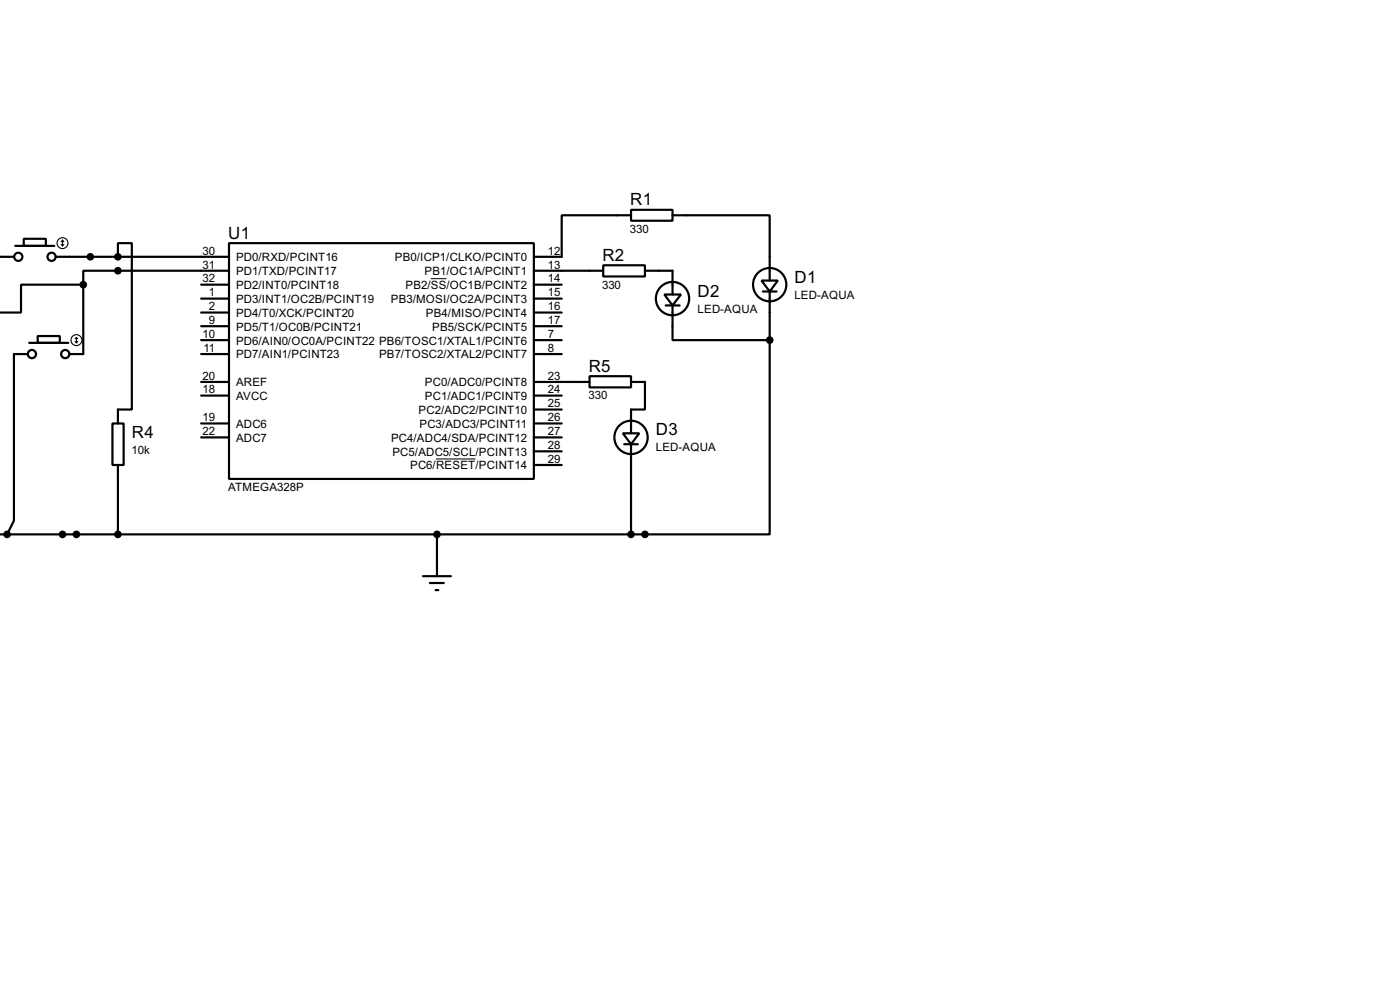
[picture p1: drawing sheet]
<svg xmlns="http://www.w3.org/2000/svg" width="256mm" height="180mm" viewBox="0 0 256 180" stroke-linecap="round" stroke-linejoin="round" font-family="sans-serif">
<g fill="none" stroke="#000" stroke-width=".4">
<path d="M115.6 38.4h7.6v2h-7.6zM115.6 39.4h-12.7v7.6h-5.1M123.2 39.4h17.8v12M-.1 47h2.7M2.8 45h7.2M4.4 43.7h4v1.3h-4zM10.2 47h31.8M15.3 52.1h-11.4v5.1h-3.9M15.3 52.1v12.7h-2.5M21.6 47v-2.5h2.6v30.5h-2.6v2.5M36.9 57.2h5.1M36.9 54.7h5.1"/>
<path d="M36.9 52.1h5.1M36.9 59.7h5.1M42 44.5h55.8v43.2h-55.8zM42 49.6h-26.7v2.5M97.8 49.6h12.7M97.8 57.2h5.1M97.8 54.7h5.1M97.8 52.1h5.1M97.8 59.7h5.1M110.5 48.6h7.7v2h-7.7zM118.2 49.6h5v4.3M121.7 53.9h3.1l-1.6 2z"/>
<path d="M122 55.9h2.5M123.2 55.9v6.4h17.8M139.5 51.4h3l-1.5 2zM139.8 53.4h2.5M141 53.4v8.9M5.1 64.8h-2.5v30.5l-1.3 2.5M5.4 62.8h7.1M6.9 61.5h4.1v1.3h-4.1zM20.6 77.5h2.1v7.6h-2.1zM36.9 69.9h5.1M36.9 62.3h5.1M36.9 64.8h5.1"/>
<path d="M36.9 77.5h5.1M36.9 72.4h5.1M97.8 69.9h10.2M97.8 62.3h5.1M97.8 64.8h5.1M97.8 77.5h5.1M97.8 75h5.1M97.8 72.4h5.1M108 68.9h7.6v2h-7.6zM114.1 79.3h3l-1.5 2zM115.6 69.9h2.6v5.1h-2.6v4.3M141 62.3v35.5h-141.1"/>
<path d="M21.6 85.1v12.7M36.9 80.1h5.1M80.1 97.8v7.7M97.8 85.1h5.1M97.8 82.6h5.1M97.8 80.1h5.1M114.4 81.3h2.5M115.6 81.3v16.5M77.5 105.5h5.1M78.8 106.7h2.5M79.8 108h.5"/>
<circle cx="3.3" cy="47" r=".75"/>
<circle cx="9.4" cy="47" r=".75"/>
<circle cx="123.2" cy="54.7" r="3.1"/>
<circle cx="141" cy="52.1" r="3.1"/>
<circle cx="5.8" cy="64.8" r=".75"/>
<circle cx="11.9" cy="64.8" r=".75"/>
<circle cx="115.6" cy="80.1" r="3.1"/>
</g>
<path d="M78.9 51h2.9M79.9 84h7.2" fill="none" stroke="#000" stroke-width=".18"/>
<g fill="none" stroke="#000" stroke-width=".2">
<path d="M11.2 44.8l.3 .2M11.5 44v1M11.5 44l-.3 .3M11.5 44l.2 .3M11.7 44.8l-.2 .2M13.8 62.5l.2 .3M14 61.8v1M14 61.8l-.2 .2M14 61.8l.3 .2M14.3 62.5l-.3 .3"/>
<circle cx="11.4" cy="44.5" r="1"/>
<circle cx="14" cy="62.3" r="1"/>
</g>
<g fill="#000" stroke="#000" stroke-width=".4">
<circle cx="15.2" cy="52.1" r=".5"/>
<circle cx="16.5" cy="47" r=".5"/>
<circle cx="21.6" cy="47" r=".5"/>
<circle cx="21.6" cy="49.6" r=".5"/>
<circle cx="141" cy="62.3" r=".5"/>
<circle cx="1.3" cy="97.8" r=".5"/>
<circle cx="11.4" cy="97.8" r=".5"/>
<circle cx="14" cy="97.8" r=".5"/>
<circle cx="21.6" cy="97.8" r=".5"/>
<circle cx="80" cy="97.8" r=".5"/>
<circle cx="115.6" cy="97.8" r=".5"/>
<circle cx="118.1" cy="97.8" r=".5"/>
</g>
<g font-size="3.5">
<text x="115.5" y="37.6">R1</text>
<text x="41.8" y="43.7">U1</text>
<text x="110.4" y="47.8">R2</text>
<text x="145.6" y="51.8">D1</text>
<text x="127.8" y="54.3">D2</text>
<text x="107.9" y="68.1">R5</text>
<text x="24.2" y="80.2">R4</text>
<text x="120.2" y="79.7">D3</text>
</g>
<g font-size="2.4">
<text x="37.1" y="46.6">30</text>
<text x="43.2" y="47.8">PD0/RXD/PCINT16</text>
<text x="72.3" y="47.8">PB0/ICP1/CLKO/PCINT0</text>
<text x="100.4" y="46.6">12</text>
<text x="115.4" y="42.6">330</text>
<text x="37.1" y="51.7">32</text>
<text x="37.1" y="49.2">31</text>
<text x="43.2" y="52.9">PD2/INT0/PCINT18</text>
<text x="43.2" y="50.4">PD1/TXD/PCINT17</text>
<text x="74.3" y="52.9">PB2/SS/OC1B/PCINT2</text>
<text x="77.8" y="50.4">PB1/OC1A/PCINT1</text>
<text x="100.4" y="49.2">13</text>
<text x="100.4" y="51.7">14</text>
<text x="110.3" y="52.8">330</text>
<text x="38.3" y="59.3">9</text>
<text x="38.3" y="56.8">2</text>
<text x="38.3" y="54.3">1</text>
<text x="43.2" y="58">PD4/T0/XCK/PCINT20</text>
<text x="43.2" y="55.4">PD3/INT1/OC2B/PCINT19</text>
<text x="71.6" y="55.4">PB3/MOSI/OC2A/PCINT3</text>
<text x="78" y="58">PB4/MISO/PCINT4</text>
<text x="100.4" y="54.3">15</text>
<text x="100.4" y="56.8">16</text>
<text x="100.4" y="59.3">17</text>
<text x="127.8" y="57.2">LED-AQUA</text>
<text x="145.5" y="54.7">LED-AQUA</text>
<text x="37.1" y="61.9">10</text>
<text x="37.3" y="64.4">11</text>
<text x="43.2" y="63.1">PD6/AIN0/OC0A/PCINT22 PB6/TOSC1/XTAL1/PCINT6</text>
<text x="43.2" y="60.5">PD5/T1/OC0B/PCINT21</text>
<text x="43.2" y="65.6">PD7/AIN1/PCINT23</text>
<text x="69.4" y="65.6">PB7/TOSC2/XTAL2/PCINT7</text>
<text x="79.2" y="60.5">PB5/SCK/PCINT5</text>
<text x="100.4" y="64.4">8</text>
<text x="100.4" y="61.9">7</text>
<text x="37.1" y="72">18</text>
<text x="37.1" y="69.5">20</text>
<text x="43.2" y="70.7">AREF</text>
<text x="77.8" y="70.7">PC0/ADC0/PCINT8</text>
<text x="100.4" y="72">24</text>
<text x="100.4" y="69.5">23</text>
<text x="37.1" y="77.1">19</text>
<text x="43.2" y="73.2">AVCC</text>
<text x="76.7" y="75.8">PC2/ADC2/PCINT10</text>
<text x="77.8" y="73.2">PC1/ADC1/PCINT9</text>
<text x="100.4" y="77.1">26</text>
<text x="100.4" y="74.6">25</text>
<text x="107.8" y="73.1">330</text>
<text x="24.1" y="83.1">10k</text>
<text x="37.1" y="79.7">22</text>
<text x="43.2" y="78.3">ADC6</text>
<text x="43.2" y="80.8">ADC7</text>
<text x="71.6" y="80.8">PC4/ADC4/SDA/PCINT12</text>
<text x="71.9" y="83.4">PC5/ADC5/SCL/PCINT13</text>
<text x="76.8" y="78.3">PC3/ADC3/PCINT11</text>
<text x="100.4" y="82.2">28</text>
<text x="100.4" y="79.7">27</text>
<text x="120.1" y="82.6">LED-AQUA</text>
<text x="41.8" y="89.9">ATMEGA328P</text>
<text x="75.1" y="85.9">PC6/RESET/PCINT14</text>
<text x="100.4" y="84.7">29</text>
</g>
</svg>
